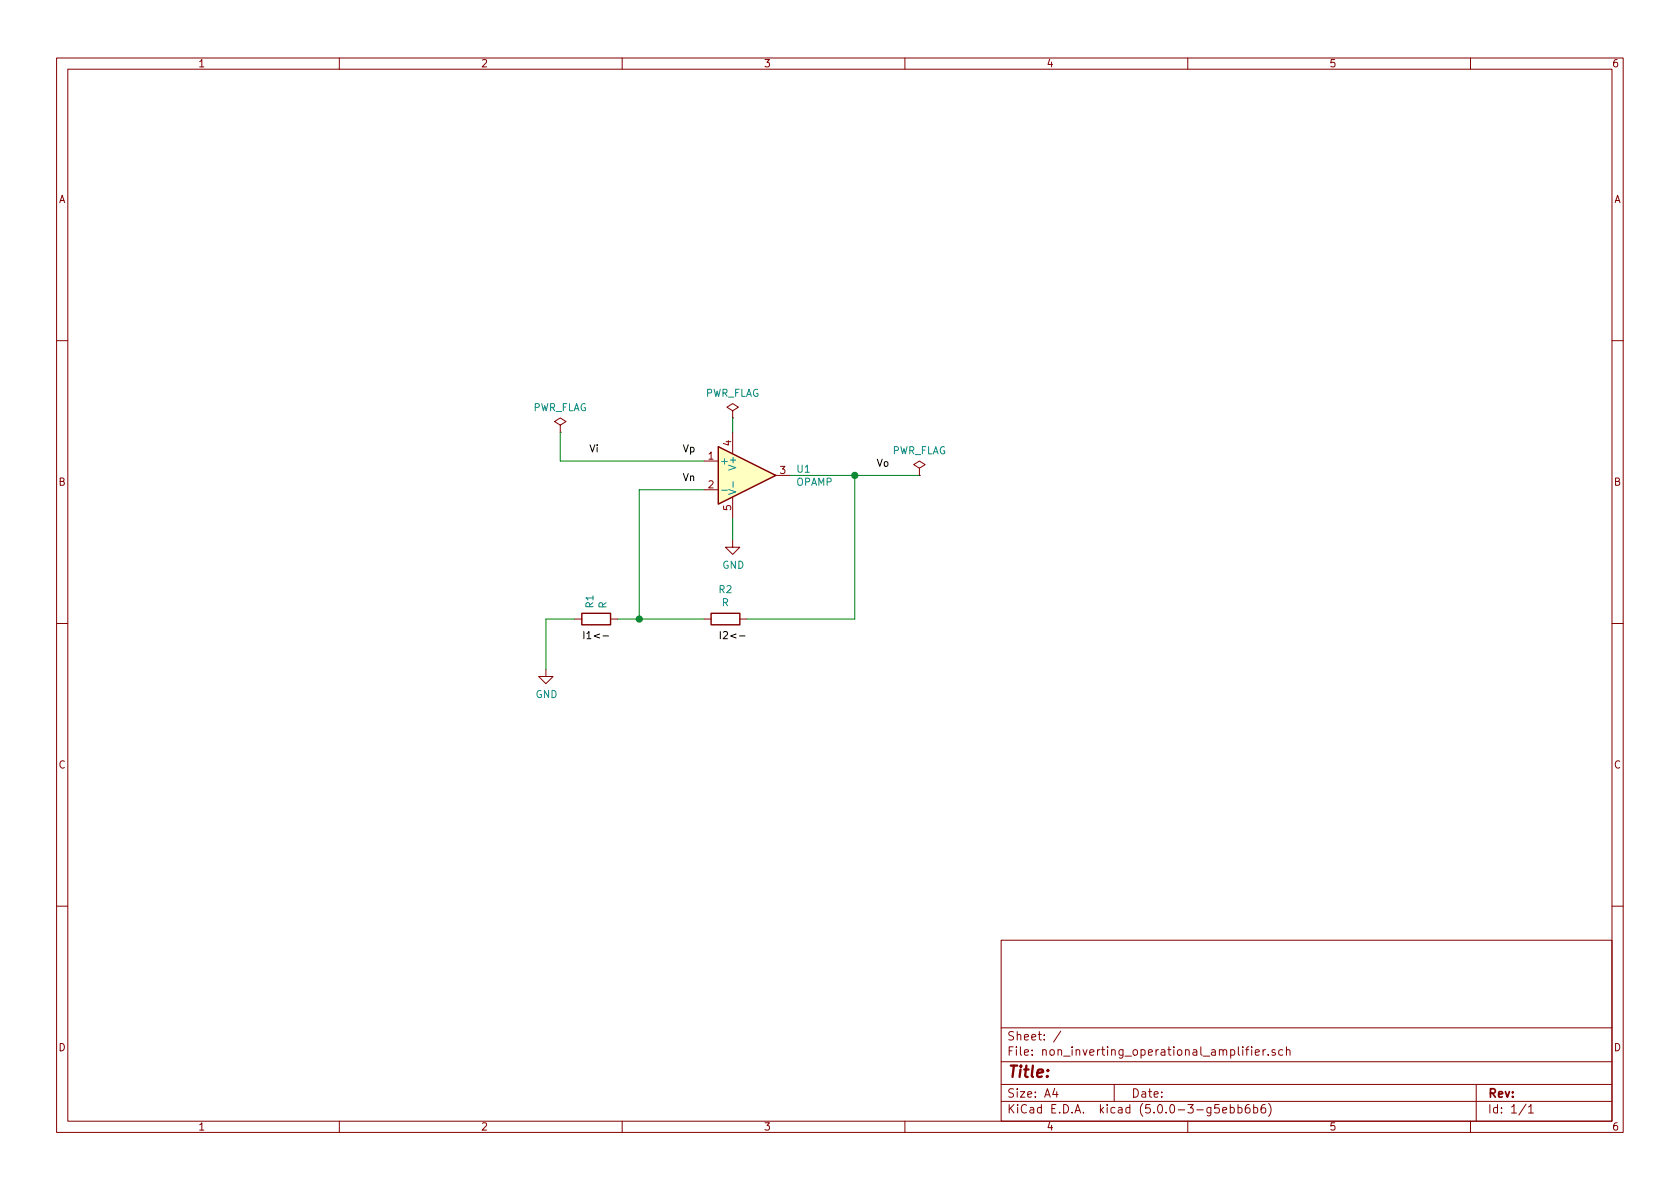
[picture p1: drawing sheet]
EESchema Schematic File Version 4
EELAYER 26 0
EELAYER END
$Descr A4 11693 8268
encoding utf-8
Sheet 1 1
Title ""
Date ""
Rev ""
Comp ""
Comment1 ""
Comment2 ""
Comment3 ""
Comment4 ""
$EndDescr
$Comp
L pspice:OPAMP U1
U 1 1
P 5200 3300
F 0 "U1" H 5541 3346 50  0000 L CNN
F 1 "OPAMP" H 5541 3255 50  0000 L CNN
F 2 "" H 5200 3300 50  0001 C CNN
F 3 "" H 5200 3300 50  0001 C CNN
	1    5200 3300
	1    0    0    -1  
$EndComp
$Comp
L Device:R R1
U 1 1
P 4150 4300
F 0 "R1" H 4220 4346 50  0000 L CNN
F 1 "R" H 4220 4255 50  0000 L CNN
F 2 "" V 4080 4300 50  0001 C CNN
F 3 "~" H 4150 4300 50  0001 C CNN
	1    4150 4300
	0    -1   -1   0   
$EndComp
$Comp
L Device:R R2
U 1 1
P 5050 4300
F 0 "R2" V 4843 4300 50  0000 C CNN
F 1 "R" V 4934 4300 50  0000 C CNN
F 2 "" V 4980 4300 50  0001 C CNN
F 3 "~" H 5050 4300 50  0001 C CNN
	1    5050 4300
	0    1    1    0   
$EndComp
Wire Wire Line
	5500 3300 5950 3300
$Comp
L power:GND #PWR02
U 1 1
P 5100 3750
F 0 "#PWR02" H 5100 3500 50  0001 C CNN
F 1 "GND" H 5105 3577 50  0000 C CNN
F 2 "" H 5100 3750 50  0001 C CNN
F 3 "" H 5100 3750 50  0001 C CNN
	1    5100 3750
	1    0    0    -1  
$EndComp
$Comp
L power:GND #PWR01
U 1 1
P 3800 4650
F 0 "#PWR01" H 3800 4400 50  0001 C CNN
F 1 "GND" H 3805 4477 50  0000 C CNN
F 2 "" H 3800 4650 50  0001 C CNN
F 3 "" H 3800 4650 50  0001 C CNN
	1    3800 4650
	1    0    0    -1  
$EndComp
$Comp
L power:PWR_FLAG #FLG03
U 1 1
P 6400 3300
F 0 "#FLG03" H 6400 3375 50  0001 C CNN
F 1 "PWR_FLAG" H 6400 3474 50  0000 C CNN
F 2 "" H 6400 3300 50  0001 C CNN
F 3 "~" H 6400 3300 50  0001 C CNN
	1    6400 3300
	1    0    0    -1  
$EndComp
$Comp
L power:PWR_FLAG #FLG02
U 1 1
P 5100 2900
F 0 "#FLG02" H 5100 2975 50  0001 C CNN
F 1 "PWR_FLAG" H 5100 3074 50  0000 C CNN
F 2 "" H 5100 2900 50  0001 C CNN
F 3 "~" H 5100 2900 50  0001 C CNN
	1    5100 2900
	1    0    0    -1  
$EndComp
$Comp
L power:PWR_FLAG #FLG01
U 1 1
P 3900 3000
F 0 "#FLG01" H 3900 3075 50  0001 C CNN
F 1 "PWR_FLAG" H 3900 3174 50  0000 C CNN
F 2 "" H 3900 3000 50  0001 C CNN
F 3 "~" H 3900 3000 50  0001 C CNN
	1    3900 3000
	1    0    0    -1  
$EndComp
Wire Wire Line
	5100 2900 5100 3000
Wire Wire Line
	4900 3200 3900 3200
Wire Wire Line
	3900 3200 3900 3000
Wire Wire Line
	5100 3600 5100 3750
Wire Wire Line
	4900 3400 4450 3400
Wire Wire Line
	4450 3400 4450 4300
Wire Wire Line
	4450 4300 4900 4300
Connection ~ 4450 4300
Wire Wire Line
	4450 4300 4300 4300
Wire Wire Line
	5200 4300 5950 4300
Wire Wire Line
	5950 4300 5950 3300
Connection ~ 5950 3300
Wire Wire Line
	5950 3300 6400 3300
Text Label 4100 3150 0    50   ~ 0
Vi
Text Label 4750 3150 0    50   ~ 0
Vp
Text Label 4750 3350 0    50   ~ 0
Vn
Text Label 6100 3250 0    50   ~ 0
Vo
Wire Wire Line
	3800 4300 3800 4650
Text Label 5000 4450 0    50   ~ 0
I2<-
Text Label 4050 4450 0    50   ~ 0
I1<-
Wire Wire Line
	4000 4300 3800 4300
$EndSCHEMATC
